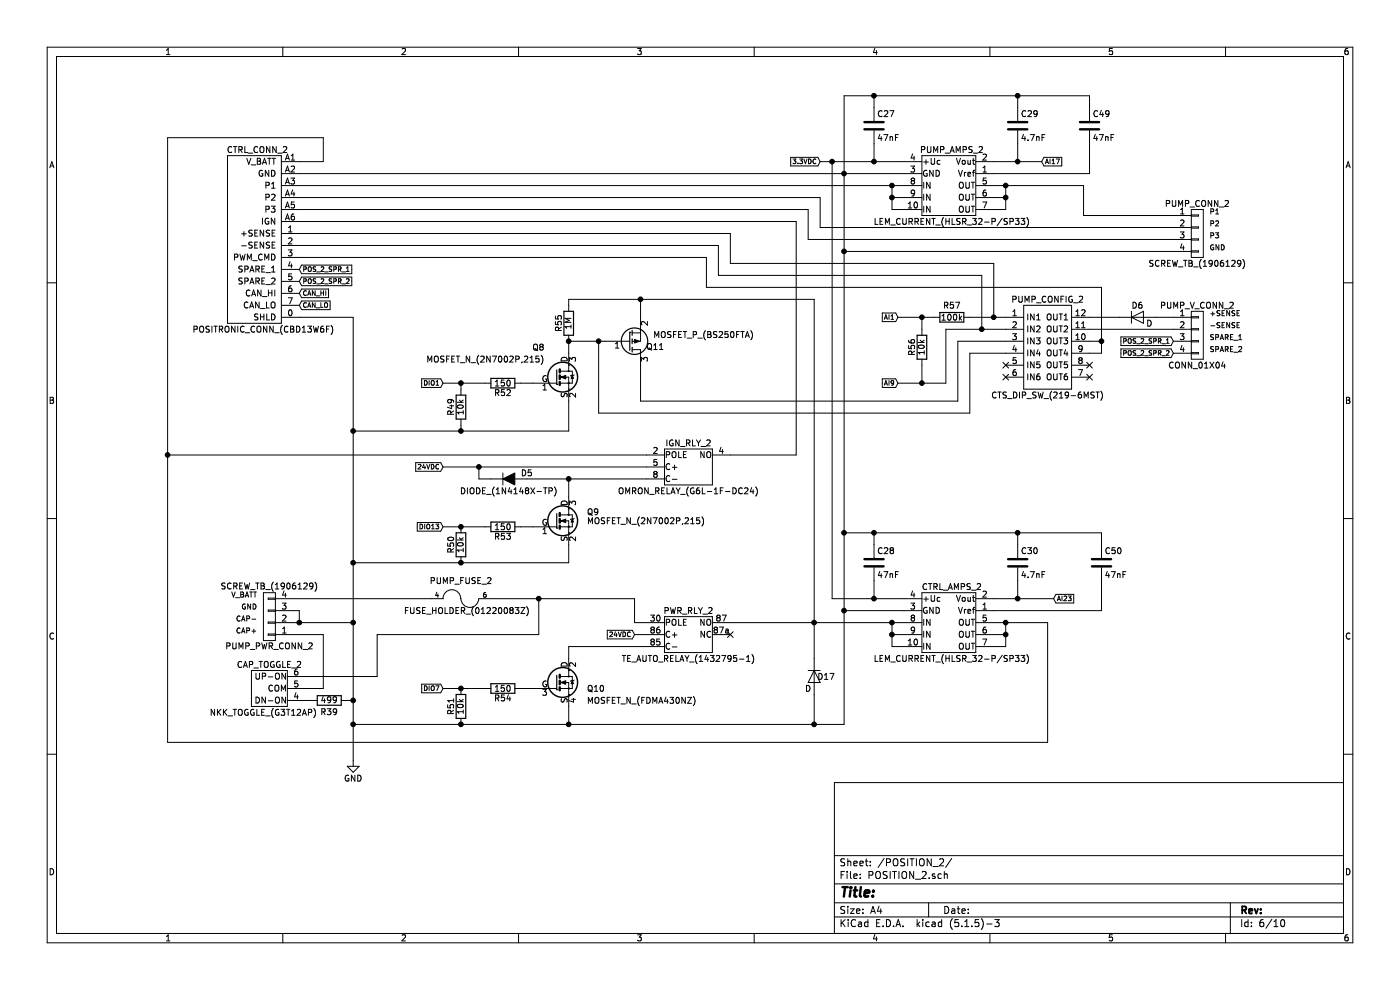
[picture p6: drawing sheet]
EESchema Schematic File Version 4
LIBS:Smart Tank Motherboard-cache
EELAYER 29 0
EELAYER END
$Descr A4 11693 8268
encoding utf-8
Sheet 6 10
Title ""
Date ""
Rev ""
Comp ""
Comment1 ""
Comment2 ""
Comment3 ""
Comment4 ""
$EndDescr
$Comp
L Smart-Tank-Motherboard-rescue:R R54
U 1 1
P 4200 5750
F 0 "R54" V 4280 5750 50  0000 C CNN
F 1 "150" V 4200 5750 50  0000 C CNN
F 2 "Resistors_SMD:R_1206" V 4130 5750 50  0001 C CNN
F 3 "" H 4200 5750 50  0000 C CNN
	1    4200 5750
	0    1    1    0   
$EndComp
$Comp
L Smart-Tank-Motherboard-rescue:R R51
U 1 1
P 3850 5900
F 0 "R51" V 3930 5900 50  0000 C CNN
F 1 "10k" V 3850 5900 50  0000 C CNN
F 2 "Resistors_SMD:R_1206" V 3780 5900 50  0001 C CNN
F 3 "" H 3850 5900 50  0000 C CNN
	1    3850 5900
	-1   0    0    1   
$EndComp
$Comp
L Smart-Tank-Motherboard-rescue:SCREW_TB_(1906129) PUMP_PWR_CONN_2
U 1 1
P 2250 5150
F 0 "PUMP_PWR_CONN_2" H 2250 5400 50  0000 C CNN
F 1 "SCREW_TB_(1906129)" H 2250 4900 50  0000 C CNN
F 2 "Smart_Tank:PHNX_TB_SCREW_4_POS_(1906129)" H 2150 5300 50  0001 C CNN
F 3 "" H 2250 5400 50  0000 C CNN
F 4 " " H 2350 5500 60  0000 C CNN "Description"
	1    2250 5150
	-1   0    0    1   
$EndComp
Text Notes 2150 5000 2    43   ~ 0
V_BATT
Text Notes 2150 5100 2    43   ~ 0
GND\n
Text Notes 2150 5200 2    43   ~ 0
CAP-
Text Notes 2150 5300 2    43   ~ 0
CAP+
$Comp
L Smart-Tank-Motherboard-rescue:GND #PWR023
U 1 1
P 2950 6350
F 0 "#PWR023" H 2950 6100 50  0001 C CNN
F 1 "GND" H 2950 6200 50  0000 C CNN
F 2 "" H 2950 6350 50  0000 C CNN
F 3 "" H 2950 6350 50  0000 C CNN
	1    2950 6350
	1    0    0    -1  
$EndComp
$Comp
L Smart-Tank-Motherboard-rescue:SCREW_TB_(1906129) PUMP_CONN_2
U 1 1
P 10000 1950
F 0 "PUMP_CONN_2" H 10000 2200 50  0000 C CNN
F 1 "SCREW_TB_(1906129)" H 10000 1700 50  0000 C CNN
F 2 "Smart_Tank:PHNX_TB_SCREW_4_POS_(1906129)" H 9900 2100 50  0001 C CNN
F 3 "" H 10000 2200 50  0000 C CNN
F 4 " " H 10100 2300 60  0000 C CNN "Description"
	1    10000 1950
	1    0    0    -1  
$EndComp
Text Notes 10100 1800 0    43   ~ 0
P1
Text Notes 10100 1900 0    43   ~ 0
P2
Text Notes 10100 2000 0    43   ~ 0
P3
Text Notes 10100 2100 0    43   ~ 0
GND
$Comp
L Smart-Tank-Motherboard-rescue:POSITRONIC_CONN_(CBD13W6F) CTRL_CONN_2
U 1 1
P 2150 1900
F 0 "CTRL_CONN_2" H 2150 2550 50  0000 C CNN
F 1 "POSITRONIC_CONN_(CBD13W6F)" H 2200 1050 50  0000 C CNN
F 2 "Smart_Tank:POSITRONIC_D-SUB_(CBD13W6F35S600X_AA)" H 2150 1900 50  0001 C CNN
F 3 "" H 2150 1900 50  0000 C CNN
	1    2150 1900
	1    0    0    -1  
$EndComp
$Comp
L Smart-Tank-Motherboard-rescue:MOSFET_N_(FDMA430NZ) Q10
U 1 1
P 4650 5700
AR Path="/57A91DD9" Ref="Q10"  Part="1" 
AR Path="/57A90C56/57A91DD9" Ref="Q10"  Part="1" 
F 0 "Q10" H 4900 5650 50  0000 L CNN
F 1 "MOSFET_N_(FDMA430NZ)" H 4900 5550 50  0000 L CNN
F 2 "Smart_Tank:MOSFET_N_(FDMA430NZ)" H 4900 5625 50  0001 L CIN
F 3 "" H 4650 5700 50  0000 L CNN
	1    4650 5700
	1    0    0    -1  
$EndComp
$Comp
L Smart-Tank-Motherboard-rescue:TE_AUTO_RELAY_(1432795-1) PWR_RLY_2
U 1 1
P 5650 5400
F 0 "PWR_RLY_2" H 5750 5700 50  0000 C CNN
F 1 "TE_AUTO_RELAY_(1432795-1)" H 5750 5300 50  0000 C CNN
F 2 "Smart_Tank:TE_AUTO_RELAY_SOCKET_(VCF4-1000)" H 5650 4200 50  0001 C CNN
F 3 "" H 5650 4200 50  0000 C CNN
	1    5650 5400
	1    0    0    -1  
$EndComp
Text GLabel 5300 5300 0    39   Input ~ 0
24VDC
Text GLabel 6850 1350 0    39   Input ~ 0
3.3VDC
Text GLabel 3700 5750 0    39   Input ~ 0
DIO7
Text GLabel 8700 1350 2    39   Input ~ 0
AI17
Text GLabel 8800 5000 2    39   Input ~ 0
AI23
$Comp
L Smart-Tank-Motherboard-rescue:OMRON_RELAY_(G6L-1F-DC24) IGN_RLY_2
U 1 1
P 5650 4000
F 0 "IGN_RLY_2" H 5750 4300 50  0000 C CNN
F 1 "OMRON_RELAY_(G6L-1F-DC24)" H 5750 3900 50  0000 C CNN
F 2 "Smart_Tank:OMRON_RELAY_1A_(G6L-1F-DC24)" H 5650 2800 50  0001 C CNN
F 3 "" H 5650 2800 50  0000 C CNN
	1    5650 4000
	1    0    0    -1  
$EndComp
$Comp
L Smart-Tank-Motherboard-rescue:MOSFET_N_(2N7002P,215) Q9
U 1 1
P 4650 4350
F 0 "Q9" H 4900 4425 50  0000 L CNN
F 1 "MOSFET_N_(2N7002P,215)" H 4900 4350 50  0000 L CNN
F 2 "TO_SOT_Packages_SMD:SOT-23" H 4900 4275 50  0001 L CIN
F 3 "" H 4650 4350 50  0000 L CNN
	1    4650 4350
	1    0    0    -1  
$EndComp
$Comp
L Smart-Tank-Motherboard-rescue:R R53
U 1 1
P 4200 4400
F 0 "R53" V 4280 4400 50  0000 C CNN
F 1 "150" V 4200 4400 50  0000 C CNN
F 2 "Resistors_SMD:R_1206" V 4130 4400 50  0001 C CNN
F 3 "" H 4200 4400 50  0000 C CNN
	1    4200 4400
	0    1    1    0   
$EndComp
$Comp
L Smart-Tank-Motherboard-rescue:R R50
U 1 1
P 3850 4550
F 0 "R50" V 3930 4550 50  0000 C CNN
F 1 "10k" V 3850 4550 50  0000 C CNN
F 2 "Resistors_SMD:R_1206" V 3780 4550 50  0001 C CNN
F 3 "" H 3850 4550 50  0000 C CNN
	1    3850 4550
	-1   0    0    1   
$EndComp
Text GLabel 3700 4400 0    39   Input ~ 0
DIO13
Text GLabel 3700 3900 0    39   Input ~ 0
24VDC
Text GLabel 2500 2450 2    39   Input ~ 0
CAN_HI
Text GLabel 2500 2550 2    39   Input ~ 0
CAN_LO
$Comp
L Smart-Tank-Motherboard-rescue:DIODE_(1N4148X-TP) D5
U 1 1
P 4250 4000
F 0 "D5" H 4400 4050 50  0000 C CNN
F 1 "DIODE_(1N4148X-TP)" H 4250 3900 50  0000 C CNN
F 2 "Diodes_SMD:SOD-523" H 4250 4000 50  0001 C CNN
F 3 "" H 4250 4000 50  0000 C CNN
	1    4250 4000
	1    0    0    -1  
$EndComp
Text GLabel 2500 2250 2    39   Input ~ 0
POS_2_SPR_1
Text GLabel 2500 2350 2    39   Input ~ 0
POS_2_SPR_2
$Comp
L Smart-Tank-Motherboard-rescue:MOSFET_N_(2N7002P,215) Q8
U 1 1
P 4650 3150
F 0 "Q8" H 4550 3400 50  0000 R CNN
F 1 "MOSFET_N_(2N7002P,215)" H 4550 3300 50  0000 R CNN
F 2 "TO_SOT_Packages_SMD:SOT-23" H 4900 3075 50  0001 L CIN
F 3 "" H 4650 3150 50  0000 L CNN
	1    4650 3150
	1    0    0    -1  
$EndComp
$Comp
L Smart-Tank-Motherboard-rescue:MOSFET_P_(BS250FTA) Q11
U 1 1
P 5250 2850
F 0 "Q11" H 5550 2900 50  0000 R CNN
F 1 "MOSFET_P_(BS250FTA)" H 6300 2800 50  0000 R CNN
F 2 "TO_SOT_Packages_SMD:SOT-23" H 5450 2950 50  0001 C CNN
F 3 "" H 5250 2850 50  0000 C CNN
	1    5250 2850
	1    0    0    1   
$EndComp
$Comp
L Smart-Tank-Motherboard-rescue:R R52
U 1 1
P 4200 3200
F 0 "R52" V 4280 3200 50  0000 C CNN
F 1 "150" V 4200 3200 50  0000 C CNN
F 2 "Resistors_SMD:R_1206" V 4130 3200 50  0001 C CNN
F 3 "" H 4200 3200 50  0000 C CNN
	1    4200 3200
	0    1    1    0   
$EndComp
$Comp
L Smart-Tank-Motherboard-rescue:R R55
U 1 1
P 4750 2700
F 0 "R55" V 4830 2700 50  0000 C CNN
F 1 "1M" V 4750 2700 50  0000 C CNN
F 2 "Resistors_SMD:R_1206" V 4680 2700 50  0001 C CNN
F 3 "" H 4750 2700 50  0000 C CNN
	1    4750 2700
	-1   0    0    1   
$EndComp
Text GLabel 3700 3200 0    39   Input ~ 0
DIO1
$Comp
L Smart-Tank-Motherboard-rescue:R R49
U 1 1
P 3850 3400
F 0 "R49" V 3930 3400 50  0000 C CNN
F 1 "10k" V 3850 3400 50  0000 C CNN
F 2 "Resistors_SMD:R_1206" V 3780 3400 50  0001 C CNN
F 3 "" H 3850 3400 50  0000 C CNN
	1    3850 3400
	-1   0    0    1   
$EndComp
NoConn ~ 6100 5300
$Comp
L Smart-Tank-Motherboard-rescue:C C29
U 1 1
P 8500 1050
F 0 "C29" H 8525 1150 50  0000 L CNN
F 1 "4.7nF" H 8525 950 50  0000 L CNN
F 2 "Capacitors_SMD:C_1206" H 8538 900 50  0001 C CNN
F 3 "" H 8500 1050 50  0000 C CNN
	1    8500 1050
	1    0    0    -1  
$EndComp
$Comp
L Smart-Tank-Motherboard-rescue:C C27
U 1 1
P 7300 1050
F 0 "C27" H 7325 1150 50  0000 L CNN
F 1 "47nF" H 7325 950 50  0000 L CNN
F 2 "Capacitors_SMD:C_1206" H 7338 900 50  0001 C CNN
F 3 "" H 7300 1050 50  0000 C CNN
	1    7300 1050
	1    0    0    -1  
$EndComp
$Comp
L Smart-Tank-Motherboard-rescue:C C30
U 1 1
P 8500 4700
F 0 "C30" H 8525 4800 50  0000 L CNN
F 1 "4.7nF" H 8525 4600 50  0000 L CNN
F 2 "Capacitors_SMD:C_1206" H 8538 4550 50  0001 C CNN
F 3 "" H 8500 4700 50  0000 C CNN
	1    8500 4700
	1    0    0    -1  
$EndComp
$Comp
L Smart-Tank-Motherboard-rescue:C C28
U 1 1
P 7300 4700
F 0 "C28" H 7325 4800 50  0000 L CNN
F 1 "47nF" H 7325 4600 50  0000 L CNN
F 2 "Capacitors_SMD:C_1206" H 7338 4550 50  0001 C CNN
F 3 "" H 7300 4700 50  0000 C CNN
	1    7300 4700
	1    0    0    -1  
$EndComp
$Comp
L Smart-Tank-Motherboard-rescue:CTS_DIP_SW_(219-6MST) PUMP_CONFIG_2
U 1 1
P 8750 2900
F 0 "PUMP_CONFIG_2" H 8750 3300 50  0000 C CNN
F 1 "CTS_DIP_SW_(219-6MST)" H 8750 2500 50  0000 C CNN
F 2 "Smart_Tank:CST_DIP_SW_6-POS_(219-6MST)" H 8550 2050 50  0001 C CNN
F 3 "" H 8550 2050 50  0000 C CNN
	1    8750 2900
	1    0    0    -1  
$EndComp
Text Notes 10100 2650 0    43   ~ 0
+SENSE
Text Notes 10100 2750 0    43   ~ 0
-SENSE
NoConn ~ 9100 3050
NoConn ~ 9100 3150
NoConn ~ 8400 3050
NoConn ~ 8400 3150
$Comp
L Smart-Tank-Motherboard-rescue:R R56
U 1 1
P 7700 2900
F 0 "R56" V 7780 2900 50  0000 C CNN
F 1 "10k" V 7700 2900 50  0000 C CNN
F 2 "Resistors_SMD:R_1206" V 7630 2900 50  0001 C CNN
F 3 "" H 7700 2900 50  0000 C CNN
	1    7700 2900
	-1   0    0    1   
$EndComp
$Comp
L Smart-Tank-Motherboard-rescue:R R57
U 1 1
P 7950 2650
F 0 "R57" V 7850 2650 50  0000 C CNN
F 1 "100k" V 7950 2650 50  0000 C CNN
F 2 "Resistors_SMD:R_1206" V 7880 2650 50  0001 C CNN
F 3 "" H 7950 2650 50  0000 C CNN
	1    7950 2650
	0    1    1    0   
$EndComp
Text GLabel 7500 2650 0    39   Input ~ 0
AI1
Text GLabel 7500 3200 0    39   Input ~ 0
AI9
$Comp
L Smart-Tank-Motherboard-rescue:D D6
U 1 1
P 9500 2650
F 0 "D6" H 9500 2750 50  0000 C CNN
F 1 "D" H 9600 2600 50  0000 C CNN
F 2 "Diodes_SMD:SOD-123" H 9500 2650 50  0001 C CNN
F 3 "" H 9500 2650 50  0000 C CNN
	1    9500 2650
	1    0    0    -1  
$EndComp
$Comp
L Smart-Tank-Motherboard-rescue:FUSE_HOLDER_(01220083Z) PUMP_FUSE_2
U 1 1
P 3850 5000
AR Path="/57A91DD2" Ref="PUMP_FUSE_2"  Part="1" 
AR Path="/57A90C56/57A91DD2" Ref="PUMP_FUSE_2"  Part="1" 
F 0 "PUMP_FUSE_2" H 3850 5150 50  0000 C CNN
F 1 "FUSE_HOLDER_(01220083Z)" H 3900 4900 50  0000 C CNN
F 2 "Smart_Tank:FUSE_HOLDER_(01220083Z)" H 3850 5000 50  0001 C CNN
F 3 "" H 3850 5000 50  0000 C CNN
	1    3850 5000
	1    0    0    -1  
$EndComp
$Comp
L Smart-Tank-Motherboard-rescue:LEM_CURRENT_(HLSR_32-P_SP33) PUMP_AMPS_2
U 1 1
P 7800 1550
F 0 "PUMP_AMPS_2" H 7950 1850 50  0000 C CNN
F 1 "LEM_CURRENT_(HLSR_32-P/SP33)" H 7950 1250 50  0000 C CNN
F 2 "Smart_Tank:LEM_CURRENT_(HLSR_32-P-SP33)" H 7800 350 50  0001 C CNN
F 3 "" H 7800 350 50  0000 C CNN
	1    7800 1550
	1    0    0    -1  
$EndComp
$Comp
L Smart-Tank-Motherboard-rescue:LEM_CURRENT_(HLSR_32-P_SP33) CTRL_AMPS_2
U 1 1
P 7800 5200
F 0 "CTRL_AMPS_2" H 7950 5500 50  0000 C CNN
F 1 "LEM_CURRENT_(HLSR_32-P/SP33)" H 7950 4900 50  0000 C CNN
F 2 "Smart_Tank:LEM_CURRENT_(HLSR_32-P-SP33)" H 7800 4000 50  0001 C CNN
F 3 "" H 7800 4000 50  0000 C CNN
	1    7800 5200
	1    0    0    -1  
$EndComp
$Comp
L Smart-Tank-Motherboard-rescue:C C49
U 1 1
P 9100 1050
F 0 "C49" H 9125 1150 50  0000 L CNN
F 1 "47nF" H 9125 950 50  0000 L CNN
F 2 "Capacitors_SMD:C_1206" H 9138 900 50  0001 C CNN
F 3 "" H 9100 1050 50  0000 C CNN
	1    9100 1050
	1    0    0    -1  
$EndComp
$Comp
L Smart-Tank-Motherboard-rescue:C C50
U 1 1
P 9200 4700
F 0 "C50" H 9225 4800 50  0000 L CNN
F 1 "47nF" H 9225 4600 50  0000 L CNN
F 2 "Capacitors_SMD:C_1206" H 9238 4550 50  0001 C CNN
F 3 "" H 9200 4700 50  0000 C CNN
	1    9200 4700
	1    0    0    -1  
$EndComp
Wire Wire Line
	2450 5000 3600 5000
Wire Wire Line
	6100 5200 7550 5200
Wire Wire Line
	7050 5100 7550 5100
Wire Wire Line
	7050 6050 7050 800 
Wire Wire Line
	2500 1450 7550 1450
Wire Wire Line
	2500 1550 7550 1550
Wire Wire Line
	8750 5200 8750 6200
Wire Wire Line
	8750 6200 1400 6200
Wire Wire Line
	1400 6200 1400 1150
Wire Wire Line
	1400 1150 2700 1150
Wire Wire Line
	2700 1150 2700 1350
Wire Wire Line
	2700 1350 2500 1350
Wire Wire Line
	8300 5200 8750 5200
Connection ~ 7050 1450
Connection ~ 7050 5100
Wire Wire Line
	8300 1550 9050 1550
Wire Wire Line
	2500 1650 6850 1650
Wire Wire Line
	2500 1750 6750 1750
Wire Wire Line
	6750 1750 6750 2000
Wire Wire Line
	6750 2000 9800 2000
Wire Wire Line
	7050 2100 9800 2100
Connection ~ 7050 2100
Wire Wire Line
	2450 5100 2500 5100
Wire Wire Line
	2500 5100 2500 5200
Connection ~ 2500 5200
Connection ~ 4500 5000
Wire Wire Line
	4500 5300 4500 5000
Wire Wire Line
	5400 5200 5300 5200
Connection ~ 4750 6050
Wire Wire Line
	5400 5400 4750 5400
Wire Wire Line
	4750 5400 4750 5500
Wire Wire Line
	4750 6050 4750 5900
Wire Wire Line
	3700 5750 4050 5750
Wire Wire Line
	4350 5750 4450 5750
Wire Wire Line
	5300 5300 5400 5300
Wire Wire Line
	6850 1350 7550 1350
Wire Wire Line
	6950 5000 7550 5000
Wire Wire Line
	6950 1350 6950 5000
Connection ~ 6950 1350
Wire Wire Line
	5300 5200 5300 5000
Wire Wire Line
	2950 2650 2950 6350
Connection ~ 3850 5750
Wire Wire Line
	6650 3800 6100 3800
Wire Wire Line
	6650 1850 6650 3800
Wire Wire Line
	1400 3800 5400 3800
Connection ~ 1400 3800
Wire Wire Line
	5300 5000 4100 5000
Wire Wire Line
	2450 5200 2950 5200
Wire Wire Line
	4400 4000 5400 4000
Connection ~ 2950 5200
Wire Wire Line
	4750 4700 4750 4550
Wire Wire Line
	3700 4400 4050 4400
Wire Wire Line
	4350 4400 4450 4400
Connection ~ 3850 4400
Wire Wire Line
	4750 4000 4750 4150
Wire Wire Line
	3700 3900 5400 3900
Connection ~ 4750 4000
Wire Wire Line
	4100 4000 4000 4000
Wire Wire Line
	4000 4000 4000 3900
Connection ~ 4000 3900
Wire Wire Line
	2500 1850 6650 1850
Wire Wire Line
	6850 1900 9800 1900
Wire Wire Line
	6850 1650 6850 1900
Wire Wire Line
	4350 3200 4450 3200
Wire Wire Line
	4750 2850 4750 2950
Connection ~ 4750 2850
Wire Wire Line
	4750 2500 6800 2500
Wire Wire Line
	6800 2500 6800 5500
Connection ~ 6800 5200
Wire Wire Line
	5350 2650 5350 2500
Connection ~ 5350 2500
Wire Wire Line
	4750 3600 4750 3350
Wire Wire Line
	2950 3600 4750 3600
Connection ~ 2950 4700
Wire Wire Line
	3700 3200 4050 3200
Wire Wire Line
	3850 3550 3850 3600
Connection ~ 3850 3600
Wire Wire Line
	3850 3250 3850 3200
Connection ~ 3850 3200
Wire Wire Line
	2950 6050 7050 6050
Connection ~ 3850 6050
Wire Wire Line
	2950 4700 4750 4700
Connection ~ 3850 4700
Connection ~ 2950 6050
Wire Wire Line
	9050 1550 9050 1800
Wire Wire Line
	9050 1800 9800 1800
Wire Wire Line
	8300 1350 8700 1350
Wire Wire Line
	8500 1200 8500 1350
Connection ~ 8500 1350
Wire Wire Line
	8500 800  8500 900 
Wire Wire Line
	7050 800  9100 800 
Wire Wire Line
	7300 1200 7300 1350
Connection ~ 7300 1350
Wire Wire Line
	8500 4450 8500 4550
Wire Wire Line
	7050 4450 9200 4450
Connection ~ 7050 4450
Wire Wire Line
	8300 5000 8800 5000
Wire Wire Line
	8500 4850 8500 5000
Connection ~ 8500 5000
Wire Wire Line
	7300 4850 7300 5000
Connection ~ 7300 5000
Wire Wire Line
	7300 4550 7300 4450
Connection ~ 7300 4450
Wire Wire Line
	7300 900  7300 800 
Connection ~ 7300 800 
Wire Wire Line
	9800 2750 9100 2750
Wire Wire Line
	8100 2650 8400 2650
Wire Wire Line
	7500 2650 7800 2650
Wire Wire Line
	7700 2650 7700 2750
Wire Wire Line
	7700 3050 7700 3200
Wire Wire Line
	7500 3200 7900 3200
Wire Wire Line
	7900 3200 7900 2750
Wire Wire Line
	7900 2750 8400 2750
Wire Wire Line
	5350 3350 8000 3350
Wire Wire Line
	8000 3350 8000 2850
Wire Wire Line
	8000 2850 8400 2850
Wire Wire Line
	4750 2850 5050 2850
Wire Wire Line
	5000 2850 5000 3450
Wire Wire Line
	5000 3450 8100 3450
Wire Wire Line
	8100 3450 8100 2950
Wire Wire Line
	8100 2950 8400 2950
Connection ~ 5000 2850
Wire Wire Line
	2500 2150 5900 2150
Wire Wire Line
	5900 2150 5900 2400
Wire Wire Line
	5900 2400 9200 2400
Wire Wire Line
	9200 2400 9200 2950
Wire Wire Line
	9200 2950 9100 2950
Wire Wire Line
	9100 2850 9200 2850
Connection ~ 9200 2850
Wire Wire Line
	2500 2050 6000 2050
Wire Wire Line
	6000 2050 6000 2300
Wire Wire Line
	6000 2300 8200 2300
Wire Wire Line
	8200 2300 8200 2750
Connection ~ 8200 2750
Wire Wire Line
	2500 1950 6100 1950
Wire Wire Line
	6100 1950 6100 2200
Wire Wire Line
	6100 2200 8300 2200
Wire Wire Line
	8300 2200 8300 2650
Connection ~ 8300 2650
Connection ~ 7700 2650
Connection ~ 7700 3200
Wire Wire Line
	4750 2550 4750 2500
Wire Wire Line
	9350 2650 9100 2650
Wire Wire Line
	9650 2650 9800 2650
Wire Wire Line
	7550 5300 7450 5300
Wire Wire Line
	7450 5200 7450 5400
Connection ~ 7450 5200
Wire Wire Line
	7450 5400 7550 5400
Connection ~ 7450 5300
Wire Wire Line
	8300 5300 8400 5300
Wire Wire Line
	8400 5200 8400 5400
Connection ~ 8400 5200
Wire Wire Line
	8400 5400 8300 5400
Connection ~ 8400 5300
Wire Wire Line
	7550 1650 7450 1650
Wire Wire Line
	7450 1550 7450 1750
Connection ~ 7450 1550
Wire Wire Line
	7450 1750 7550 1750
Connection ~ 7450 1650
Wire Wire Line
	8300 1650 8400 1650
Wire Wire Line
	8400 1550 8400 1750
Connection ~ 8400 1550
Wire Wire Line
	8400 1750 8300 1750
Connection ~ 8400 1650
Wire Wire Line
	5350 3050 5350 3350
Wire Wire Line
	2500 2650 2950 2650
Connection ~ 2950 3600
Wire Wire Line
	9100 800  9100 900 
Connection ~ 8500 800 
Wire Wire Line
	8300 1450 9100 1450
Wire Wire Line
	9100 1450 9100 1200
Wire Wire Line
	8300 5100 9200 5100
Wire Wire Line
	9200 5100 9200 4850
Wire Wire Line
	9200 4450 9200 4550
Connection ~ 8500 4450
$Comp
L Smart-Tank-Motherboard-rescue:NKK_TOGGLE_(G3T12AP) CAP_TOGGLE_2
U 1 1
P 2250 5750
F 0 "CAP_TOGGLE_2" H 2250 5950 50  0000 C CNN
F 1 "NKK_TOGGLE_(G3T12AP)" H 2200 5550 50  0000 C CNN
F 2 "Smart_Tank:NKK_TOGGLE_(G3T12AP)" H 2250 4550 50  0001 C CNN
F 3 "" H 2250 4550 50  0000 C CNN
	1    2250 5750
	1    0    0    -1  
$EndComp
Wire Wire Line
	3150 5300 4500 5300
$Comp
L Smart-Tank-Motherboard-rescue:D D17
U 1 1
P 6800 5650
F 0 "D17" V 6800 5750 50  0000 C CNN
F 1 "D" V 6900 5600 50  0000 C CNN
F 2 "Diodes_SMD:D_SOD-123" H 6800 5650 50  0001 C CNN
F 3 "" H 6800 5650 50  0000 C CNN
	1    6800 5650
	0    1    1    0   
$EndComp
Wire Wire Line
	6800 5800 6800 6050
Connection ~ 6800 6050
Wire Wire Line
	2700 5300 2450 5300
$Comp
L Smart-Tank-Motherboard-rescue:R R39
U 1 1
P 2750 5850
F 0 "R39" V 2650 5850 50  0000 C CNN
F 1 "499" V 2750 5850 50  0000 C CNN
F 2 "Resistors_SMD:R_1206" V 2680 5850 50  0001 C CNN
F 3 "" H 2750 5850 50  0000 C CNN
	1    2750 5850
	0    -1   -1   0   
$EndComp
Wire Wire Line
	2550 5750 2700 5750
Wire Wire Line
	2700 5750 2700 5300
Wire Wire Line
	2550 5650 3150 5650
Wire Wire Line
	3150 5650 3150 5300
Wire Wire Line
	2550 5850 2600 5850
Wire Wire Line
	2900 5850 2950 5850
Connection ~ 2950 5850
$Comp
L Smart-Tank-Motherboard-rescue:CONN_01X04 PUMP_V_CONN_2
U 1 1
P 10000 2800
F 0 "PUMP_V_CONN_2" H 10000 3050 50  0000 C CNN
F 1 "CONN_01X04" H 10000 2550 50  0000 C CNN
F 2 "Smart_Tank:PHNX_TB_SCREW_4_POS_(1729144)" H 10000 2800 50  0001 C CNN
F 3 "" H 10000 2800 50  0001 C CNN
	1    10000 2800
	1    0    0    -1  
$EndComp
Text GLabel 9800 2850 0    39   Input ~ 0
POS_2_SPR_1
Text GLabel 9800 2950 0    39   Input ~ 0
POS_2_SPR_2
Text Notes 10100 2850 0    43   ~ 0
SPARE_1
Text Notes 10100 2950 0    43   ~ 0
SPARE_2
$EndSCHEMATC
